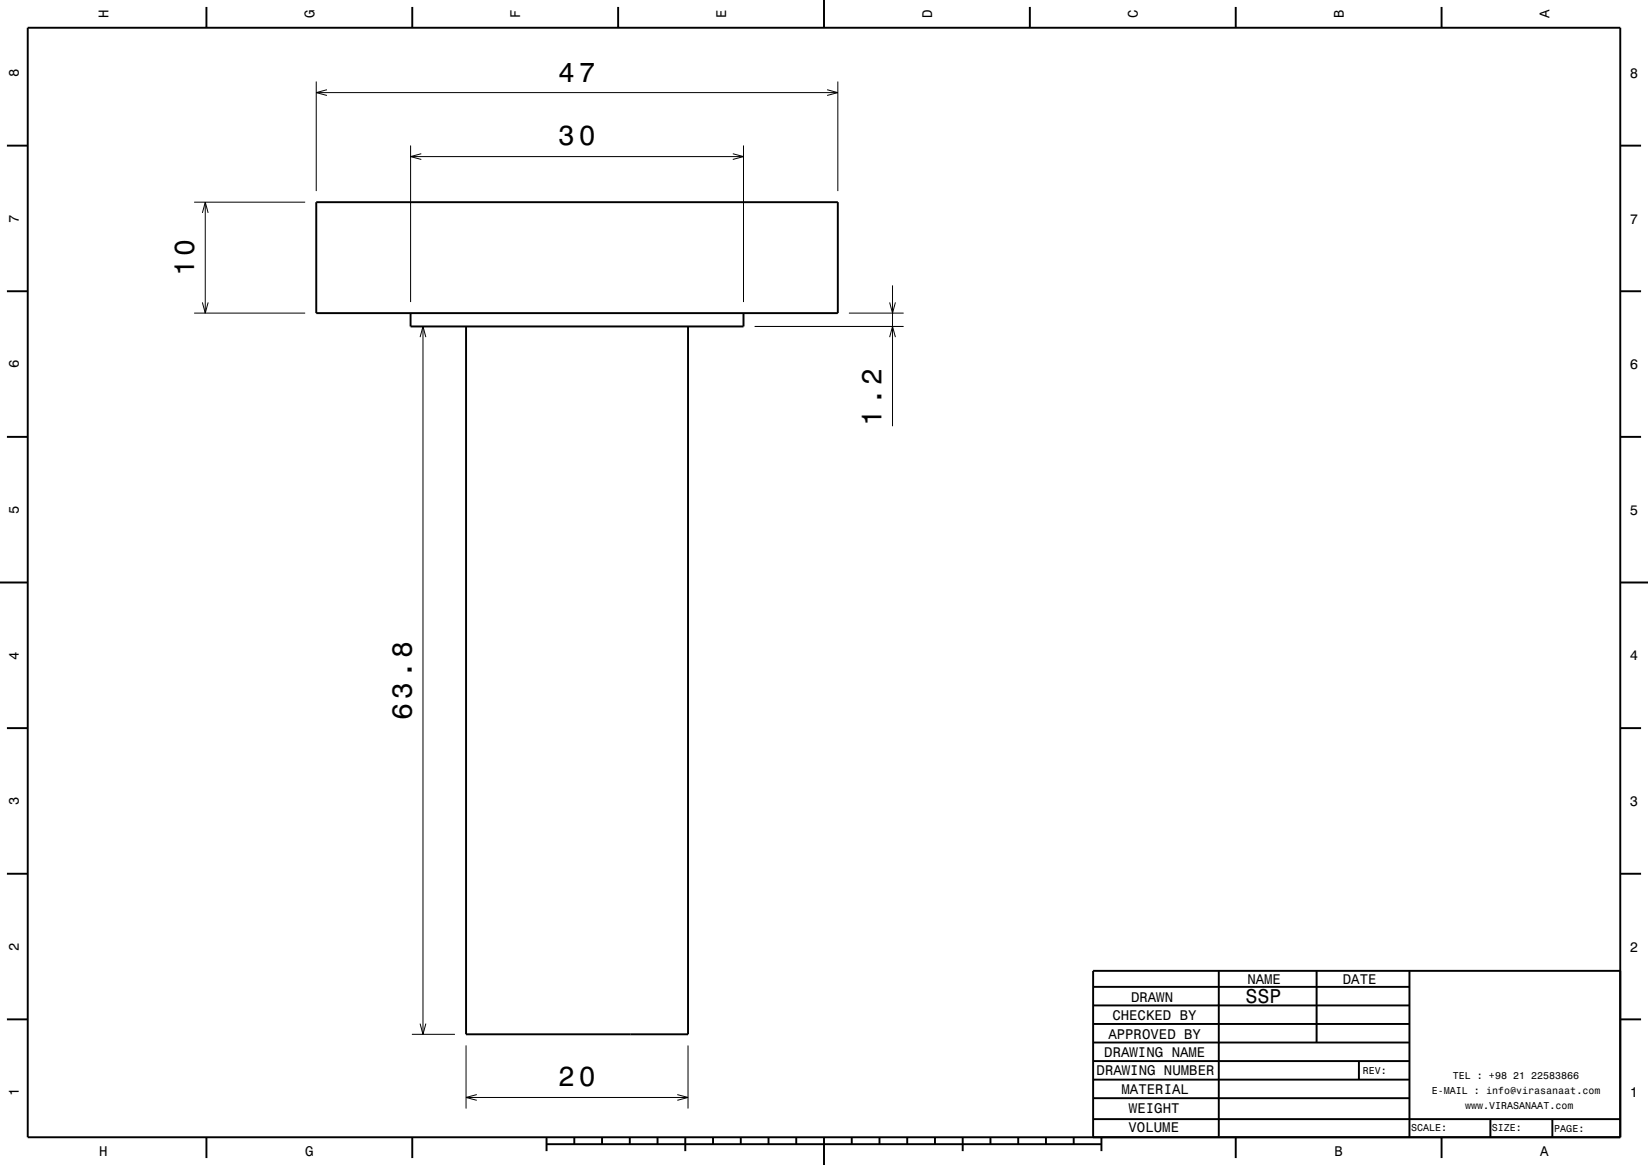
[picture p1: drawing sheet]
<svg xmlns="http://www.w3.org/2000/svg" width="297mm" height="210mm" viewBox="0 0 297 210" stroke-linecap="round" stroke-linejoin="round" font-family="sans-serif">
<g fill="none" stroke="#000" stroke-width=".18">
<path d="M57 14.7v19.7M57 16.7h94M58.9 16.2l-1.9 .5 1.9 .5M149.1 16.2l1.9 .5-1.9 .5M151 14.7v19.7M35 36.4h20M36.5 38.4l.5-2 .5 2M37 36.4v20M74 26.2v28.2M74 28.2h60M75.9 27.7l-1.9 .5 1.9 .5M132.1 27.7l1.9 .5-1.9 .5"/>
<path d="M134 26.2v28.2M35 56.4h20M36.5 54.5l.5 1.9 .5-1.9M76.2 58.8v127.6M136 58.8h26.8M153 56.4h9.8M160.3 54.5l.5 1.9 .6-1.9M160.8 51.4v25.4M75.7 60.8l.5-2 .5 2M160.3 60.8l.5-2 .6 2M74.2 186.4h7.8M75.7 184.5l.5 1.9 .5-1.9"/>
<path d="M84 188.4v11.4M84 197.8h40M85.9 197.3l-1.9 .5 1.9 .5M122.1 197.3l1.9 .5-1.9 .5M124 188.4v11.4"/>
</g>
<g fill="none" stroke="#000" stroke-width=".35">
<path d="M5 5h287v200h-287zM37.2 1.3v3.7M74.3 1.3v3.7M111.4 1.3v3.7M148.5 0v5M185.6 1.3v3.7M222.7 1.3v3.7M259.8 1.3v3.7M1.2 26.3h3.8M57 36.4h94v20h-94zM292 26.3h3.8M1.2 52.5h3.8"/>
<path d="M74 56.4v2.4h60v-2.4M84 58.8v127.6h40v-127.6M292 52.5h3.8M1.2 78.8h3.8M292 78.8h3.8M0 105h5M292 105h5M1.2 131.3h3.8M292 131.3h3.8M1.2 157.5h3.8M292 157.5h3.8M197 177.9h57"/>
<path d="M219.6 174.9v30M237.3 175v12.9M254 175v30M292 175h-95v30M1.2 183.8h3.8M197 181.2h57M197 184.6h57M197 187.9h57M197 191.3h57M197 194.6h57M197 198h57M244.9 191.3v3.3"/>
<path d="M292 183.8h3.8M37.2 205v3.8M74.3 205v3.8M98.5 206.3h100M98.5 205v2.5M103.5 205v1.3M108.5 205v1.3M113.5 205v1.3M118.5 205v1.3M123.5 205v2.5M128.5 205v1.3M133.5 205v1.3"/>
<path d="M138.5 205v1.3M143.5 205v1.3M148.5 205v5M153.5 205v1.3M158.5 205v1.3M163.5 205v1.3M168.5 205v1.3M173.5 205v2.5M178.5 205v1.3M183.5 205v1.3M188.5 205v1.3M193.5 205v1.3"/>
<path d="M197 201.7h95M198.5 205v2.5M222.7 205v3.8M259.8 205v3.8M268.6 201.7v3.3M279.8 201.8v3.2"/>
</g>
<g font-size="5">
<text x="100.6" y="14.7">47</text>
<text x="100.6" y="26.2">30</text>
<text x="35" y="49.8" transform="rotate(-90 35 49.8)">10</text>
<text x="158.8" y="76.8" transform="rotate(-90 158.8 76.8)">1.2</text>
<text x="74.2" y="129.8" transform="rotate(-90 74.2 129.8)">63.8</text>
<text x="100.6" y="195.8">20</text>
</g>
<text font-size="3.6" x="224.5" y="180.7">SSP</text>
<g font-size="2.5">
<text x="19.6" y="3.3" transform="rotate(-90 19.6 3.3)">H</text>
<text x="56.7" y="3.3" transform="rotate(-90 56.7 3.3)">G</text>
<text x="93.8" y="3.3" transform="rotate(-90 93.8 3.3)">F</text>
<text x="130.9" y="3.3" transform="rotate(-90 130.9 3.3)">E</text>
<text x="168" y="3.3" transform="rotate(-90 168 3.3)">D</text>
<text x="205.1" y="3.3" transform="rotate(-90 205.1 3.3)">C</text>
<text x="242.2" y="3.3" transform="rotate(-90 242.2 3.3)">B</text>
<text x="279.3" y="3.3" transform="rotate(-90 279.3 3.3)">A</text>
<text x="3.4" y="13.9" transform="rotate(-90 3.4 13.9)">8</text>
<text x="293.7" y="14">8</text>
<text x="3.4" y="40.1" transform="rotate(-90 3.4 40.1)">7</text>
<text x="293.7" y="40.3">7</text>
<text x="3.4" y="66.4" transform="rotate(-90 3.4 66.4)">6</text>
<text x="293.7" y="66.5">6</text>
<text x="3.4" y="92.6" transform="rotate(-90 3.4 92.6)">5</text>
<text x="293.7" y="92.8">5</text>
<text x="3.4" y="118.9" transform="rotate(-90 3.4 118.9)">4</text>
<text x="293.7" y="119">4</text>
<text x="3.4" y="145.1" transform="rotate(-90 3.4 145.1)">3</text>
<text x="293.7" y="145.3">3</text>
<text x="3.4" y="171.4" transform="rotate(-90 3.4 171.4)">2</text>
<text x="293.7" y="171.5">2</text>
<text x="224.8" y="177.3">NAME</text>
<text x="242" y="177.3">DATE</text>
<text x="200.5" y="183.9">CHECKED BY</text>
<text x="203.8" y="180.5">DRAWN</text>
<text x="199" y="190.6">DRAWING NAME</text>
<text x="199.7" y="187.2">APPROVED BY</text>
<text x="3.4" y="197.6" transform="rotate(-90 3.4 197.6)">1</text>
<text x="197.6" y="193.8">DRAWING NUMBER</text>
<text x="202.1" y="197.2">MATERIAL</text>
<text x="293.7" y="197.8">1</text>
<text x="203.5" y="200.6">WEIGHT</text>
<text x="17.9" y="208.4">H</text>
<text x="55" y="208.4">G</text>
<text x="203.4" y="204.1">VOLUME</text>
<text x="240.5" y="208.4">B</text>
<text x="277.6" y="208.4">A</text>
</g>
<g font-size="1.8">
<text x="245.6" y="193.6">REV:</text>
<text x="258" y="197.2">E-MAIL : info@virasanaat.com</text>
<text x="261.8" y="194.6">TEL : +98 21 22583866</text>
<text x="254.3" y="203.9">SCALE:</text>
<text x="264" y="199.9">www.VIRASANAAT.com</text>
<text x="268.8" y="203.9">SIZE:</text>
<text x="280.1" y="204">PAGE:</text>
</g>
</svg>
